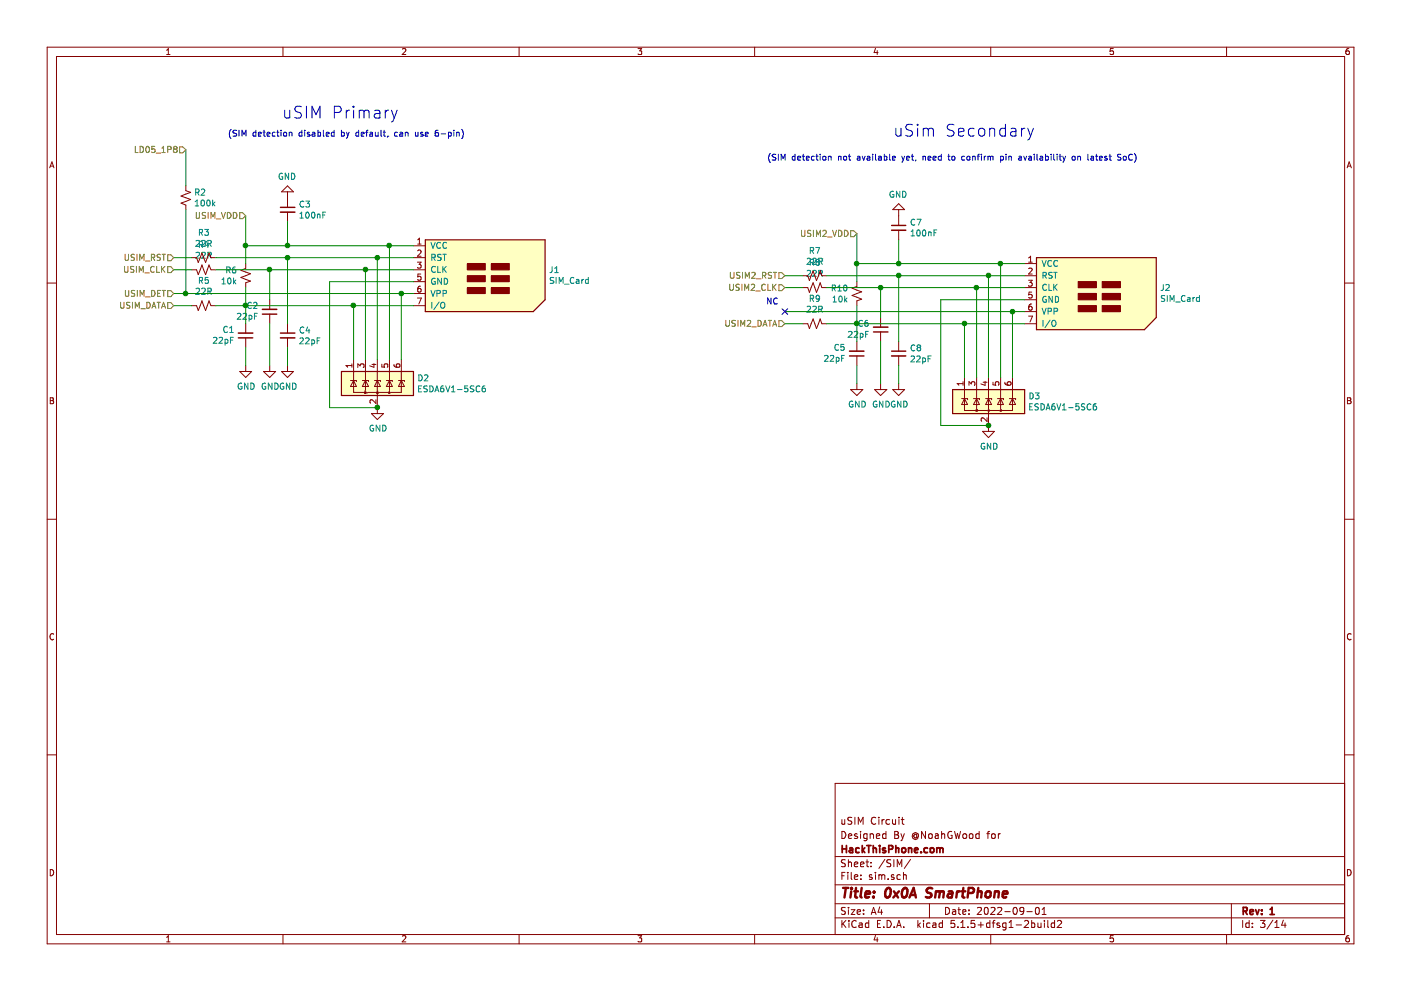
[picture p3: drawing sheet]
EESchema Schematic File Version 4
EELAYER 30 0
EELAYER END
$Descr A4 11693 8268
encoding utf-8
Sheet 3 14
Title "0x0A SmartPhone"
Date "2022-09-01"
Rev "1"
Comp "HackThisPhone.com"
Comment1 "Designed By @NoahGWood for"
Comment2 "uSIM Circuit"
Comment3 ""
Comment4 ""
$EndDescr
Text Notes 1900 1150 0    50   ~ 0
(SIM detection disabled by default, can use 6-pin)
Text Notes 2350 1000 0    98   ~ 0
uSIM Primary
Wire Wire Line
	1550 2450 3350 2450
Wire Wire Line
	2250 2250 3050 2250
Wire Wire Line
	1550 1550 1550 1250
Text HLabel 1550 1250 0    50   Input ~ 0
LD05_1P8
Wire Wire Line
	2750 2350 2750 3400
Connection ~ 3150 3400
Wire Wire Line
	3150 3400 2750 3400
Connection ~ 2950 2550
Wire Wire Line
	3450 2550 2950 2550
Wire Wire Line
	2050 2550 2950 2550
Connection ~ 1550 2450
Wire Wire Line
	1550 2450 1550 1750
Connection ~ 3350 2450
Wire Wire Line
	1450 2450 1550 2450
Wire Wire Line
	3350 2450 3350 3000
Wire Wire Line
	3450 2450 3350 2450
Wire Wire Line
	3450 2350 2750 2350
Wire Wire Line
	3050 2250 3450 2250
Connection ~ 3050 2250
Connection ~ 3150 2150
Wire Wire Line
	3450 2150 3150 2150
Wire Wire Line
	3250 2050 3450 2050
Connection ~ 3250 2050
Wire Wire Line
	2400 2050 3250 2050
Wire Wire Line
	2950 2550 2950 3000
Wire Wire Line
	3050 2250 3050 3000
Wire Wire Line
	3250 3000 3250 2050
Wire Wire Line
	2400 2150 3150 2150
Wire Wire Line
	3150 2150 3150 3000
$Comp
L Power_Protection:ESDA6V1-5SC6 D2
U 1 1
P 3150 3200
F 0 "D2" H 3480 3246 50  0000 L CNN
F 1 "ESDA6V1-5SC6" H 3480 3155 50  0000 L CNN
F 2 "Package_TO_SOT_SMD:SOT-23-6" H 3850 2950 50  0001 C CNN
F 3 "www.st.com/resource/en/datasheet/esda6v1-5sc6.pdf" V 3150 3200 50  0001 C CNN
	1    3150 3200
	1    0    0    -1  
$EndComp
$Comp
L power:GND #PWR07
U 1 1
P 3150 3400
F 0 "#PWR07" H 3150 3150 50  0001 C CNN
F 1 "GND" H 3155 3227 50  0000 C CNN
F 2 "" H 3150 3400 50  0001 C CNN
F 3 "" H 3150 3400 50  0001 C CNN
	1    3150 3400
	1    0    0    -1  
$EndComp
Wire Wire Line
	1600 2250 1450 2250
$Comp
L Device:R_Small_US R4
U 1 1
P 1700 2250
F 0 "R4" V 1905 2250 50  0000 C CNN
F 1 "22R" V 1814 2250 50  0000 C CNN
F 2 "Resistor_SMD:R_0402_1005Metric" H 1700 2250 50  0001 C CNN
F 3 "~" H 1700 2250 50  0001 C CNN
	1    1700 2250
	0    1    -1   0   
$EndComp
Text HLabel 1450 2250 0    50   Input ~ 0
USIM_CLK
Connection ~ 2250 2250
Wire Wire Line
	2250 2250 1800 2250
Wire Wire Line
	2050 1800 2050 2050
Wire Wire Line
	1600 2150 1450 2150
$Comp
L Device:R_Small_US R3
U 1 1
P 1700 2150
F 0 "R3" V 1905 2150 50  0000 C CNN
F 1 "22R" V 1814 2150 50  0000 C CNN
F 2 "Resistor_SMD:R_0402_1005Metric" H 1700 2150 50  0001 C CNN
F 3 "~" H 1700 2150 50  0001 C CNN
	1    1700 2150
	0    1    -1   0   
$EndComp
Text HLabel 1450 2150 0    50   Input ~ 0
USIM_RST
Connection ~ 2400 2150
Wire Wire Line
	2400 2150 1800 2150
Wire Wire Line
	2400 2700 2400 2150
Wire Wire Line
	2400 3050 2400 2900
$Comp
L power:GND #PWR06
U 1 1
P 2400 3050
F 0 "#PWR06" H 2400 2800 50  0001 C CNN
F 1 "GND" H 2405 2877 50  0000 C CNN
F 2 "" H 2400 3050 50  0001 C CNN
F 3 "" H 2400 3050 50  0001 C CNN
	1    2400 3050
	1    0    0    -1  
$EndComp
Wire Wire Line
	2250 3050 2250 2700
$Comp
L power:GND #PWR04
U 1 1
P 2250 3050
F 0 "#PWR04" H 2250 2800 50  0001 C CNN
F 1 "GND" H 2255 2877 50  0000 C CNN
F 2 "" H 2250 3050 50  0001 C CNN
F 3 "" H 2250 3050 50  0001 C CNN
	1    2250 3050
	1    0    0    -1  
$EndComp
Wire Wire Line
	2250 2500 2250 2250
$Comp
L Device:C_Small C2
U 1 1
P 2250 2600
F 0 "C2" H 2159 2554 50  0000 R CNN
F 1 "22pF" H 2159 2645 50  0000 R CNN
F 2 "Capacitor_SMD:C_0402_1005Metric" H 2250 2600 50  0001 C CNN
F 3 "~" H 2250 2600 50  0001 C CNN
F 4 "C1555" H 2250 2600 50  0001 C CNN "LCSC Part #"
	1    2250 2600
	1    0    0    1   
$EndComp
$Comp
L Device:C_Small C4
U 1 1
P 2400 2800
F 0 "C4" H 2492 2846 50  0000 L CNN
F 1 "22pF" H 2492 2755 50  0000 L CNN
F 2 "Capacitor_SMD:C_0402_1005Metric" H 2400 2800 50  0001 C CNN
F 3 "~" H 2400 2800 50  0001 C CNN
F 4 "C1555" H 2400 2800 50  0001 C CNN "LCSC Part #"
	1    2400 2800
	1    0    0    -1  
$EndComp
Wire Wire Line
	2050 2900 2050 3050
Wire Wire Line
	2050 2550 2050 2700
$Comp
L power:GND #PWR03
U 1 1
P 2050 3050
F 0 "#PWR03" H 2050 2800 50  0001 C CNN
F 1 "GND" H 2055 2877 50  0000 C CNN
F 2 "" H 2050 3050 50  0001 C CNN
F 3 "" H 2050 3050 50  0001 C CNN
	1    2050 3050
	1    0    0    -1  
$EndComp
$Comp
L Device:C_Small C1
U 1 1
P 2050 2800
F 0 "C1" H 1959 2754 50  0000 R CNN
F 1 "22pF" H 1959 2845 50  0000 R CNN
F 2 "Capacitor_SMD:C_0402_1005Metric" H 2050 2800 50  0001 C CNN
F 3 "~" H 2050 2800 50  0001 C CNN
F 4 "C1555" H 2050 2800 50  0001 C CNN "LCSC Part #"
	1    2050 2800
	1    0    0    1   
$EndComp
Connection ~ 2050 2550
Wire Wire Line
	1800 2550 2050 2550
Wire Wire Line
	1600 2550 1450 2550
$Comp
L Device:R_Small_US R5
U 1 1
P 1700 2550
F 0 "R5" V 1905 2550 50  0000 C CNN
F 1 "22R" V 1814 2550 50  0000 C CNN
F 2 "Resistor_SMD:R_0402_1005Metric" H 1700 2550 50  0001 C CNN
F 3 "~" H 1700 2550 50  0001 C CNN
	1    1700 2550
	0    1    -1   0   
$EndComp
Text HLabel 1450 2550 0    50   Input ~ 0
USIM_DATA
Wire Wire Line
	2050 2400 2050 2550
$Comp
L Device:R_Small_US R6
U 1 1
P 2050 2300
F 0 "R6" H 2118 2346 50  0000 L CNN
F 1 "10k" H 2118 2255 50  0000 L CNN
F 2 "Resistor_SMD:R_0402_1005Metric" H 2050 2300 50  0001 C CNN
F 3 "~" H 2050 2300 50  0001 C CNN
	1    2050 2300
	-1   0    0    -1  
$EndComp
Wire Wire Line
	2050 2050 2050 2200
Connection ~ 2050 2050
Connection ~ 2400 2050
Wire Wire Line
	2400 2050 2050 2050
Wire Wire Line
	2400 2050 2400 1850
$Comp
L power:GND #PWR05
U 1 1
P 2400 1650
F 0 "#PWR05" H 2400 1400 50  0001 C CNN
F 1 "GND" H 2405 1477 50  0000 C CNN
F 2 "" H 2400 1650 50  0001 C CNN
F 3 "" H 2400 1650 50  0001 C CNN
	1    2400 1650
	-1   0    0    1   
$EndComp
Text HLabel 2050 1800 0    50   Input ~ 0
USIM_VDD
Text HLabel 1450 2450 0    50   Input ~ 0
USIM_DET
$Comp
L Device:C_Small C3
U 1 1
P 2400 1750
F 0 "C3" H 2492 1796 50  0000 L CNN
F 1 "100nF" H 2492 1705 50  0000 L CNN
F 2 "Capacitor_SMD:C_0402_1005Metric" H 2400 1750 50  0001 C CNN
F 3 "~" H 2400 1750 50  0001 C CNN
F 4 "C307331" H 2400 1750 50  0001 C CNN "LCSC Part #"
	1    2400 1750
	1    0    0    -1  
$EndComp
$Comp
L Device:R_Small_US R2
U 1 1
P 1550 1650
F 0 "R2" H 1618 1696 50  0000 L CNN
F 1 "100k" H 1618 1605 50  0000 L CNN
F 2 "Resistor_SMD:R_0402_1005Metric" H 1550 1650 50  0001 C CNN
F 3 "~" H 1550 1650 50  0001 C CNN
	1    1550 1650
	1    0    0    -1  
$EndComp
$Comp
L Connector:SIM_Card J1
U 1 1
P 3950 2350
F 0 "J1" H 4580 2450 50  0000 L CNN
F 1 "SIM_Card" H 4580 2359 50  0000 L CNN
F 2 "0x0A:SIM-002-P6" H 3950 2700 50  0001 C CNN
F 3 " https://datasheet.lcsc.com/lcsc/2009111837_SOFNG-SIM-002-A6_C409615.pdf" H 3900 2350 50  0001 C CNN
F 4 "C390900" H 3950 2350 50  0001 C CNN "LCSC Part #"
F 5 "SOFNG" H 3950 2350 50  0001 C CNN "MANUFACTURER"
	1    3950 2350
	1    0    0    -1  
$EndComp
Text Notes 6400 1350 0    50   ~ 0
(SIM detection not available yet, need to confirm pin availability on latest SoC)
Text Notes 7450 1150 0    98   ~ 0
uSim Secondary
Wire Wire Line
	7350 2400 8150 2400
Wire Wire Line
	7850 2500 7850 3550
Connection ~ 8250 3550
Wire Wire Line
	8250 3550 7850 3550
Connection ~ 8050 2700
Wire Wire Line
	8550 2700 8050 2700
Wire Wire Line
	7150 2700 8050 2700
Connection ~ 8450 2600
Wire Wire Line
	8450 2600 8450 3150
Wire Wire Line
	8550 2600 8450 2600
Wire Wire Line
	8550 2500 7850 2500
Wire Wire Line
	8150 2400 8550 2400
Connection ~ 8150 2400
Connection ~ 8250 2300
Wire Wire Line
	8550 2300 8250 2300
Wire Wire Line
	8350 2200 8550 2200
Connection ~ 8350 2200
Wire Wire Line
	7500 2200 8350 2200
Wire Wire Line
	8050 2700 8050 3150
Wire Wire Line
	8150 2400 8150 3150
Wire Wire Line
	8350 3150 8350 2200
Wire Wire Line
	7500 2300 8250 2300
Wire Wire Line
	8250 2300 8250 3150
$Comp
L Power_Protection:ESDA6V1-5SC6 D3
U 1 1
P 8250 3350
F 0 "D3" H 8580 3396 50  0000 L CNN
F 1 "ESDA6V1-5SC6" H 8580 3305 50  0000 L CNN
F 2 "Package_TO_SOT_SMD:SOT-23-6" H 8950 3100 50  0001 C CNN
F 3 "www.st.com/resource/en/datasheet/esda6v1-5sc6.pdf" V 8250 3350 50  0001 C CNN
	1    8250 3350
	1    0    0    -1  
$EndComp
$Comp
L power:GND #PWR012
U 1 1
P 8250 3550
F 0 "#PWR012" H 8250 3300 50  0001 C CNN
F 1 "GND" H 8255 3377 50  0000 C CNN
F 2 "" H 8250 3550 50  0001 C CNN
F 3 "" H 8250 3550 50  0001 C CNN
	1    8250 3550
	1    0    0    -1  
$EndComp
Wire Wire Line
	6700 2400 6550 2400
$Comp
L Device:R_Small_US R8
U 1 1
P 6800 2400
F 0 "R8" V 7005 2400 50  0000 C CNN
F 1 "22R" V 6914 2400 50  0000 C CNN
F 2 "Resistor_SMD:R_0402_1005Metric" H 6800 2400 50  0001 C CNN
F 3 "~" H 6800 2400 50  0001 C CNN
	1    6800 2400
	0    1    -1   0   
$EndComp
Text HLabel 6550 2400 0    50   Input ~ 0
USIM2_CLK
Connection ~ 7350 2400
Wire Wire Line
	7350 2400 6900 2400
Wire Wire Line
	7150 1950 7150 2200
Wire Wire Line
	6700 2300 6550 2300
$Comp
L Device:R_Small_US R7
U 1 1
P 6800 2300
F 0 "R7" V 7005 2300 50  0000 C CNN
F 1 "22R" V 6914 2300 50  0000 C CNN
F 2 "Resistor_SMD:R_0402_1005Metric" H 6800 2300 50  0001 C CNN
F 3 "~" H 6800 2300 50  0001 C CNN
	1    6800 2300
	0    1    -1   0   
$EndComp
Text HLabel 6550 2300 0    50   Input ~ 0
USIM2_RST
Connection ~ 7500 2300
Wire Wire Line
	7500 2300 6900 2300
Wire Wire Line
	7500 2850 7500 2300
Wire Wire Line
	7500 3200 7500 3050
$Comp
L power:GND #PWR011
U 1 1
P 7500 3200
F 0 "#PWR011" H 7500 2950 50  0001 C CNN
F 1 "GND" H 7505 3027 50  0000 C CNN
F 2 "" H 7500 3200 50  0001 C CNN
F 3 "" H 7500 3200 50  0001 C CNN
	1    7500 3200
	1    0    0    -1  
$EndComp
Wire Wire Line
	7350 3200 7350 2850
$Comp
L power:GND #PWR09
U 1 1
P 7350 3200
F 0 "#PWR09" H 7350 2950 50  0001 C CNN
F 1 "GND" H 7355 3027 50  0000 C CNN
F 2 "" H 7350 3200 50  0001 C CNN
F 3 "" H 7350 3200 50  0001 C CNN
	1    7350 3200
	1    0    0    -1  
$EndComp
Wire Wire Line
	7350 2650 7350 2400
$Comp
L Device:C_Small C6
U 1 1
P 7350 2750
F 0 "C6" H 7259 2704 50  0000 R CNN
F 1 "22pF" H 7259 2795 50  0000 R CNN
F 2 "Capacitor_SMD:C_0402_1005Metric" H 7350 2750 50  0001 C CNN
F 3 "~" H 7350 2750 50  0001 C CNN
F 4 "C1555" H 7350 2750 50  0001 C CNN "LCSC Part #"
	1    7350 2750
	1    0    0    1   
$EndComp
$Comp
L Device:C_Small C8
U 1 1
P 7500 2950
F 0 "C8" H 7592 2996 50  0000 L CNN
F 1 "22pF" H 7592 2905 50  0000 L CNN
F 2 "Capacitor_SMD:C_0402_1005Metric" H 7500 2950 50  0001 C CNN
F 3 "~" H 7500 2950 50  0001 C CNN
F 4 "C1555" H 7500 2950 50  0001 C CNN "LCSC Part #"
	1    7500 2950
	1    0    0    -1  
$EndComp
Wire Wire Line
	7150 3050 7150 3200
Wire Wire Line
	7150 2700 7150 2850
$Comp
L power:GND #PWR08
U 1 1
P 7150 3200
F 0 "#PWR08" H 7150 2950 50  0001 C CNN
F 1 "GND" H 7155 3027 50  0000 C CNN
F 2 "" H 7150 3200 50  0001 C CNN
F 3 "" H 7150 3200 50  0001 C CNN
	1    7150 3200
	1    0    0    -1  
$EndComp
$Comp
L Device:C_Small C5
U 1 1
P 7150 2950
F 0 "C5" H 7059 2904 50  0000 R CNN
F 1 "22pF" H 7059 2995 50  0000 R CNN
F 2 "Capacitor_SMD:C_0402_1005Metric" H 7150 2950 50  0001 C CNN
F 3 "~" H 7150 2950 50  0001 C CNN
F 4 "C1555" H 7150 2950 50  0001 C CNN "LCSC Part #"
	1    7150 2950
	1    0    0    1   
$EndComp
Connection ~ 7150 2700
Wire Wire Line
	6900 2700 7150 2700
Wire Wire Line
	6700 2700 6550 2700
$Comp
L Device:R_Small_US R9
U 1 1
P 6800 2700
F 0 "R9" V 7005 2700 50  0000 C CNN
F 1 "22R" V 6914 2700 50  0000 C CNN
F 2 "Resistor_SMD:R_0402_1005Metric" H 6800 2700 50  0001 C CNN
F 3 "~" H 6800 2700 50  0001 C CNN
	1    6800 2700
	0    1    -1   0   
$EndComp
Text HLabel 6550 2700 0    50   Input ~ 0
USIM2_DATA
Wire Wire Line
	7150 2550 7150 2700
$Comp
L Device:R_Small_US R10
U 1 1
P 7150 2450
F 0 "R10" H 7218 2496 50  0000 L CNN
F 1 "10k" H 7218 2405 50  0000 L CNN
F 2 "Resistor_SMD:R_0402_1005Metric" H 7150 2450 50  0001 C CNN
F 3 "~" H 7150 2450 50  0001 C CNN
	1    7150 2450
	-1   0    0    -1  
$EndComp
Wire Wire Line
	7150 2200 7150 2350
Connection ~ 7150 2200
Connection ~ 7500 2200
Wire Wire Line
	7500 2200 7150 2200
Wire Wire Line
	7500 2200 7500 2000
$Comp
L power:GND #PWR010
U 1 1
P 7500 1800
F 0 "#PWR010" H 7500 1550 50  0001 C CNN
F 1 "GND" H 7505 1627 50  0000 C CNN
F 2 "" H 7500 1800 50  0001 C CNN
F 3 "" H 7500 1800 50  0001 C CNN
	1    7500 1800
	-1   0    0    1   
$EndComp
Text HLabel 7150 1950 0    50   Input ~ 0
USIM2_VDD
$Comp
L Device:C_Small C7
U 1 1
P 7500 1900
F 0 "C7" H 7592 1946 50  0000 L CNN
F 1 "100nF" H 7592 1855 50  0000 L CNN
F 2 "Capacitor_SMD:C_0402_1005Metric" H 7500 1900 50  0001 C CNN
F 3 "~" H 7500 1900 50  0001 C CNN
F 4 "C307331" H 7500 1900 50  0001 C CNN "LCSC Part #"
	1    7500 1900
	1    0    0    -1  
$EndComp
$Comp
L Connector:SIM_Card J2
U 1 1
P 9050 2500
F 0 "J2" H 9680 2600 50  0000 L CNN
F 1 "SIM_Card" H 9680 2509 50  0000 L CNN
F 2 "0x0A:SIM-002-P6" H 9050 2850 50  0001 C CNN
F 3 " https://datasheet.lcsc.com/lcsc/2009111837_SOFNG-SIM-002-A6_C409615.pdf" H 9000 2500 50  0001 C CNN
F 4 "C390900" H 9050 2500 50  0001 C CNN "LCSC Part #"
F 5 "SOFNG" H 9050 2500 50  0001 C CNN "MANUFACTURER"
	1    9050 2500
	1    0    0    -1  
$EndComp
Wire Wire Line
	6550 2600 8450 2600
NoConn ~ 6550 2600
Text Notes 6500 2550 2    50   ~ 0
NC
$EndSCHEMATC
